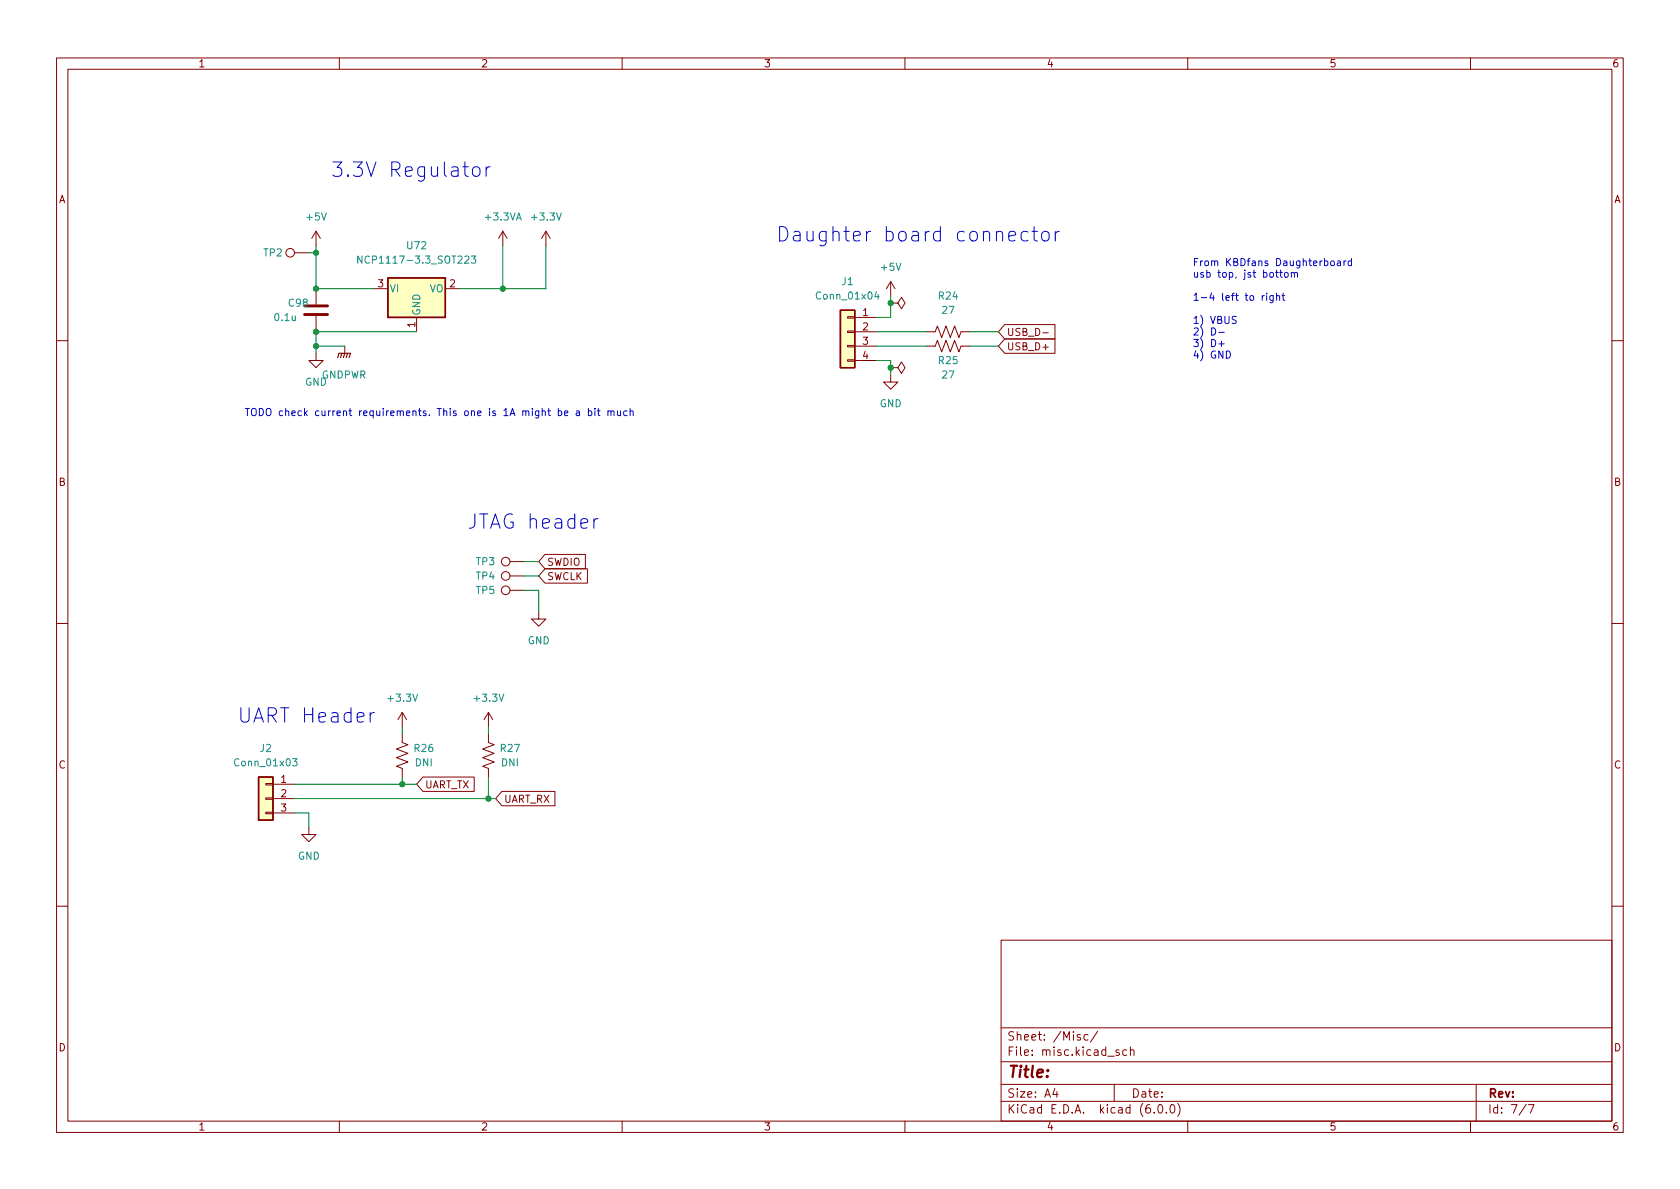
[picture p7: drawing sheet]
<svg xmlns="http://www.w3.org/2000/svg" width="297mm" height="210mm" viewBox="0 0 297 210" stroke-linecap="round" stroke-linejoin="round" font-family="sans-serif">
<path d="M0 .2h297v210.1h-297z" fill="#fff" stroke="#fff" stroke-width=".18"/>
<g fill="none" stroke="#840000" stroke-width=".18">
<path d="M10 10.2h277v190.1h-277zM12 12.2h273v186.1h-273zM60 10.2v2M110 10.2v2M160 10.2v2M210 10.2v2M260 10.2v2M52.1 44.7h2.5M55.9 40.9v2.5M55.9 51v2.8M55.9 55.9v2.8M55.9 40.9l-.8 1.3"/>
<path d="M55.9 40.9l.7 1.3M66 51h2.6M73.7 56.1v2.6M78.7 51h2.6M88.9 40.9l-.8 1.3M88.9 40.9v2.5M88.9 40.9l.8 1.3M96.5 40.9l-.7 1.3M96.5 40.9v2.5M96.5 40.9l.8 1.3M149.9 58.5h1.2v.3h-1.2zM149.9 56h1.2v.3h-1.2z"/>
<path d="M151.1 58.7h3.8M151.1 56.1h3.8M157.5 53.6h1.2l.7-1 .6 1-.6 1-.7-1M157.5 53.6h.1M157.5 49.8l-.8 1.2M157.5 49.8v2.5M157.5 49.8l.7 1.2M163.8 58.7h1.6l.3-1 .8 2 .8-2 .7 2 .8-2 .7 2 .4-1h1.5M177.6 57.4h8.9v2.5h-8.9l-1.1-1.2zM177.6 59.9h8.9v2.6h-8.9l-1.1-1.3zM184.4 58.8h1M10 60.2h2"/>
<path d="M55.9 62.5v1.2h1.2l-1.2 1.3-1.3-1.3h1.3M61 61.2v1.3M149.9 63.6h1.2v.3h-1.2zM149.9 61.1h1.2v.2h-1.2zM151.1 61.2h3.8M151.1 63.7h3.8M157.5 65h1.2l.7-1 .6 1-.6 1-.7-1M157.5 65h.1M157.5 66.3v1.3h1.2l-1.2 1.2-1.3-1.2h1.3M163.8 61.2h1.6l.3-1 .8 2 .8-2 .7 2 .8-2 .7 2 .4-1h1.5M285 60.2h2M90.2 99.3h2.5"/>
<path d="M96.4 98h7.1v2.6h-7.1l-1.2-1.3zM10 110.2h2M90.2 101.8h2.5M90.2 104.4h2.5M95.2 108.2v1.3h1.3l-1.3 1.2-1.2-1.2h1.2M96.4 100.6h7.5v2.5h-7.5l-1.2-1.3zM285 110.2h2M47 138.6h1.3v.2h-1.3zM48.3 138.7h3.8M71.1 129.8v1.5l1 .4-2 .8 2 .7-2 .8 2 .7-2 .8 1 .4v1.5M71.1 126v2.5M71.1 126l-.7 1.2"/>
<path d="M71.1 126l.8 1.2M74.8 137.4h9v2.5h-9l-1.1-1.2zM86.4 129.8v1.5l1 .4-2.1 .8 2.1 .7-2.1 .8 2.1 .7-2.1 .8 1.1 .4v1.5M86.4 126v2.5M86.4 126l-.8 1.2M86.4 126l.7 1.2M88.7 139.9h9.4v2.6h-9.4l-1.1-1.3zM47 143.6h1.3v.3h-1.3zM47 141.1h1.3v.2h-1.3zM48.3 141.2h3.8M48.3 143.8h3.8M54.6 146.3v1.3h1.3l-1.3 1.2-1.3-1.2h1.3"/>
<path d="M10 160.2h2M177 166.3h108v32h-108zM285 160.2h2M60 198.3v2M110 198.3v2M160 198.3v2M177 194.8h108M177 191.8h108M177 187.8h108M177 181.8h108M186.5 192.5l-.4 1h1M186.9 193v1"/>
<path d="M191 183l-.4-.1-.2 .2 .1 .3 .5 .1v.4h-.6M192.4 183l-.5-.1-.3 .3v.4l.2 .3h.6M194.1 182.4l-1.3 1.9M197 191.8v3M197.9 185.7l-.4-.1-.2 .2 .1 .3 .5 .1v.4h-.6M199.2 185.7l-.4-.1-.3 .3v.4l.1 .3h.6M199.9 185.8l.2-.2 .3 .1 .1 .9M199.9 185.1v1.5M204.1 196.7v.1M204.9 195.4l.2-.1a.81 .81 0 0 1 .6 .7 .81 .81 0 0 1-.3 .8h-.2a.81 .81 0 0 1-.6-.6 .81 .81 0 0 1 .3-.8zM206.2 196.7v.1M207.1 195.4l.1-.1a.81 .81 0 0 1 .6 .7 .81 .81 0 0 1-.3 .8h-.1a.81 .81 0 0 1-.6-.6 .81 .81 0 0 1 .3-.8z"/>
<path d="M208.2 195.1a1.72 1.72 0 0 1 0 2.3M210 198.3v2M260 198.3v2M261 191.8v6.5M269.9 195.3l-1.3 1.9M270.2 195.3h1l-.6 1.5"/>
<circle cx="51.3" cy="44.7" r=".76"/>
<circle cx="89.4" cy="99.3" r=".76"/>
<circle cx="89.4" cy="104.4" r=".76"/>
<circle cx="89.4" cy="101.8" r=".76"/>
</g>
<path d="M53.8 54.1h4.1M53.8 55.6h4.1" fill="none" stroke="#840000" stroke-width=".51"/>
<g fill="#ffffc2" stroke="#ffffc2" stroke-width=".18">
<path d="M148.6 54.9h2.5v10.1h-2.5z"/>
<path d="M45.7 137.4h2.6v7.6h-2.6z"/>
<path d="M68.6 49.1h10.1v7h-10.1z"/>
</g>
<path d="M68.6 49.1h10.1v7h-10.1zM148.6 54.9h2.5v10.1h-2.5zM45.7 137.4h2.6v7.6h-2.6z" fill="none" stroke="#840000" stroke-width=".25"/>
<path d="M64 45.3v1.2l-.7-1.2v1.2M83.3 45.3h.8l-.4 .5 .4 .1v.5l-.2 .1-.6-.1M155 51.6l-.3 .9h.8M155.3 52v.9M51.7 134.2h.8l-.4 .5 .4 .1v.5l-.2 .1-.6-.1" fill="none" stroke="#008484" stroke-width=".18"/>
<path d="M59.7 63.2l.2-.7h2.1l-.3 .7M60.5 62.5l-.3 .7M61 62.5l-.3 .7M61.5 62.5l-.3 .7" fill="none" stroke="#840000" stroke-width=".2"/>
<g fill="none" stroke="#0000c2" stroke-width=".18">
<path d="M83.7 29.7a.69 .69 0 0 1 .6-.2 .69 .69 0 0 1 .6 .5v.7a.69 .69 0 0 1-.7 .5 .69 .69 0 0 1-.7-.5v-.7zM86 29.5v1.7M86.7 29.5a.65 .65 0 0 0-.7 .5M178.4 41.8l1.2-.3-.2-.5-.7-.1-.3 .4v.9l.1 .3 .2 .1 .7-.1M181.7 41l-.7-.1-.5 .5v.7l.3 .4 .2 .1 .7-.1M182.5 40.9h.9M182.8 40.1v2.1l.2 .3 .4 .1M184.3 41.2a.69 .69 0 0 1 .7-.3 .69 .69 0 0 1 .5 .5v.7a.69 .69 0 0 1-.7 .5 .69 .69 0 0 1-.6-.5v-.7zM186.6 40.9v1.7M187.3 40.9a.65 .65 0 0 0-.7 .5M215.5 58.8h1M218.6 56l-.5-.1-.2 .2v.3l.6 .3 .1 .3-.3 .2-.4-.1"/>
<path d="M223.2 52.3v.8M223.5 52.3l-.3 .2M224 51.8v.2M224 52.3v.8M225.1 52.3v1l-.2 .2h-.3M225.1 52.3h-.4l-.2 .2 .1 .6h.5M225.5 48.2h.5M225.7 47.8v1l.3 .2M225.7 52.4l.2-.1h.3l.1 .8M225.7 51.8v1.3M226.3 48.2h.4M226.4 47.8v1l.3 .2"/>
<path d="M226.7 52.3h.5M226.9 51.8v1.1l.3 .2M227.2 48.2h.3l.3 .2v.4l-.3 .2h-.3l-.1-.2zM228.3 48.3l.2-.1h.3l.1 .8M228.3 48.2v.8M228.9 48.4l.1-.2h.3l.1 .8M235.4 46.2l.3-.1 .2 .3v.3l-.2 .3-.3-.1-.1-.2zM236.5 46.2h.5v.8M237 46.4l-.4 .1-.2 .2 .2 .3 .4-.1M237.6 46.1v.9M238 46.1l-.4 .3M239 46.2l-.4-.1-.2 .3 .1 .5h.5"/>
<path d="M239 45.7v1.3M98.7 72.7h.4l.2 .2-.1 .5h-.5M99.8 73.1l.6-.1-.1-.3h-.3l-.2 .1 .1 .6h.4M101.9 72.7h.5l.1 .8M102.5 73h-.5l-.1 .2 .1 .3 .5-.1M104 72.7h.4l.2 .2-.1 .5h-.5M104 72.2v1.3M105.2 72.2v.1M105.2 72.7v.8M105.6 72.7h.5M105.8 72.2v1.1l.3 .2M107.5 72.8l.2-.1h.3v.8"/>
<path d="M107.5 72.7v.8M108 72.8l.2-.1h.3l.1 .8M109.2 72.7v.7l.3 .1 .2-.1M109.7 72.7v.8M110.9 72.7h-.4l-.2 .2 .1 .5h.5M111.4 72.8l.2-.1h.3l.1 .8M111.4 72.2v1.3M215.5 60.8h1M216 60.3v1M216.8 62.1a.64 .64 0 0 1 .8 .6 .64 .64 0 0 1-.8 .6zM105 91.7v1.7M105.7 91.7a.65 .65 0 0 0-.7 .5"/>
<path d="M65.5 126v1.7M66.2 126a.65 .65 0 0 0-.7 .5"/>
</g>
<g fill="none" stroke="#008400" stroke-width=".18">
<path d="M54.6 44.7h1.3M55.9 43.4v7.6h10.1M73.7 58.7h-17.8v3.8M88.9 43.4v7.6M96.5 43.4v7.6h-15.2M154.9 58.7h8.9M157.5 52.3v3.8h-2.6M171.4 58.7h5.1M55.9 61.2h5.1M154.9 63.7h2.6v2.6M154.9 61.2h8.9M171.4 61.2h5.1"/>
<path d="M92.7 99.3h2.5M92.7 101.8h2.5M92.7 104.4h2.5v3.8M52.1 138.7h21.6M71.1 128.5v1.3M71.1 137.4v1.3M86.4 128.5v1.3M86.4 137.4v3.8M52.1 141.2h35.5M52.1 143.8h2.5v2.5"/>
</g>
<g fill="#008400" stroke="#008400" stroke-width=".18">
<circle cx="88.9" cy="51" r=".46"/>
<circle cx="157.5" cy="53.6" r=".46"/>
<circle cx="157.5" cy="65" r=".46"/>
<circle cx="86.4" cy="141.2" r=".46"/>
<circle cx="71.1" cy="138.7" r=".46"/>
<circle cx="55.9" cy="51" r=".46"/>
<circle cx="55.9" cy="58.7" r=".46"/>
<circle cx="55.9" cy="44.7" r=".46"/>
<circle cx="55.9" cy="61.2" r=".46"/>
</g>
<g font-size="3.5" fill="#0000c2">
<text x="58.4" y="31.3">3.3V Regulator</text>
<text x="137.2" y="42.7">Daughter board connector</text>
<text x="82.5" y="93.5">JTAG header</text>
<text x="41.9" y="127.8">UART Header</text>
</g>
<text font-size="2.8" fill="#840000" x="178" y="190.6">Title:</text>
<g font-size="2.1" fill="#840000">
<text x="178" y="184">Sheet: /Misc/</text>
<text x="178" y="186.7">File: misc.kicad_sch</text>
<text x="178" y="196.9">KiCad E.D.A. kicad (6.0.0)</text>
<text x="178" y="194.1">Size: A4</text>
<text x="200" y="194.1">Date:</text>
<text x="263" y="194.1">Rev:</text>
<text x="263" y="196.9">Id: 7/7</text>
</g>
<g font-size="1.8" fill="#840000">
<text x="35" y="11.9">1</text>
<text x="85" y="11.9">2</text>
<text x="135" y="11.9">3</text>
<text x="185" y="11.9">4</text>
<text x="235" y="11.9">5</text>
<text x="285" y="11.9">6</text>
<text x="10.3" y="35.9">A</text>
<text x="285.3" y="35.9">A</text>
<text x="66.8" y="50.8">3</text>
<text x="79.5" y="50.8">2</text>
<text x="73.4" y="57.9" transform="rotate(-90 73.4 57.9)">1</text>
<text x="152.5" y="55.9">1</text>
<text x="152.5" y="58.4">2</text>
<text x="178" y="59.4">USB_D-</text>
<text x="152.5" y="61">3</text>
<text x="152.5" y="63.5">4</text>
<text x="178" y="61.9">USB_D+</text>
<text x="10.3" y="85.9">B</text>
<text x="285.3" y="85.9">B</text>
<text x="96.7" y="100">SWDIO</text>
<text x="96.7" y="102.6">SWCLK</text>
<text x="10.3" y="135.9">C</text>
<text x="285.3" y="135.9">C</text>
<text x="49.7" y="138.4">1</text>
<text x="49.7" y="141">2</text>
<text x="49.7" y="143.5">3</text>
<text x="75.1" y="139.4">UART_TX</text>
<text x="89.1" y="141.9">UART_RX</text>
<text x="10.3" y="185.9">D</text>
<text x="285.3" y="185.9">D</text>
<text x="35" y="199.9">1</text>
<text x="85" y="199.9">2</text>
<text x="135" y="199.9">3</text>
<text x="185" y="199.9">4</text>
<text x="235" y="199.9">5</text>
<text x="285" y="199.9">6</text>
</g>
<g font-size="1.8" fill="#008484">
<text x="54.3" y="39">+5V</text>
<text x="85.9" y="39">+3.3VA</text>
<text x="94.2" y="39">+3.3V</text>
<text x="46.6" y="45.3">TP2</text>
<text x="64.5" y="46.6">NCP1117-3.3_SOT223</text>
<text x="72" y="44.1">U72</text>
<text x="155.9" y="47.9">+5V</text>
<text x="68.8" y="51.7">VI</text>
<text x="75.9" y="51.7">VO</text>
<text x="144.6" y="53">Conn_01x04</text>
<text x="148.9" y="50.4">J1</text>
<text x="166" y="53">R24</text>
<text x="48.7" y="56.8">0.1u</text>
<text x="51.1" y="54.2">C98</text>
<text x="74.3" y="55.9" transform="rotate(-90 74.3 55.9)">GND</text>
<text x="166.7" y="55.5">27</text>
<text x="166" y="64.4">R25</text>
<text x="53.9" y="68.2">GND</text>
<text x="56.8" y="66.9">GNDPWR</text>
<text x="166.7" y="66.9">27</text>
<text x="155.5" y="72">GND</text>
<text x="84.2" y="99.9">TP3</text>
<text x="84.2" y="102.5">TP4</text>
<text x="84.2" y="105">TP5</text>
<text x="93.3" y="113.9">GND</text>
<text x="68.8" y="124.1">+3.3V</text>
<text x="84" y="124.1">+3.3V</text>
<text x="41.8" y="135.5">Conn_01x03</text>
<text x="46" y="133">J2</text>
<text x="73.3" y="133">R26</text>
<text x="73.4" y="135.5">DNI</text>
<text x="88.5" y="133">R27</text>
<text x="88.6" y="135.5">DNI</text>
<text x="52.6" y="152">GND</text>
</g>
<g font-size="1.8" fill="#0000c2">
<text x="210.8" y="47">From KBDfans Daughterboard</text>
<text x="210.8" y="49.1">usb top, jst bottom</text>
<text x="210.8" y="53.2">1-4 left to right</text>
<text x="210.8" y="57.3">1) VBUS</text>
<text x="210.8" y="59.3">2) D-</text>
<text x="210.8" y="61.4">3) D+</text>
<text x="210.8" y="63.4">4) GND</text>
<text x="43.2" y="73.6">TODO check current requirements. This one is 1A might be a bit much</text>
</g>
</svg>
